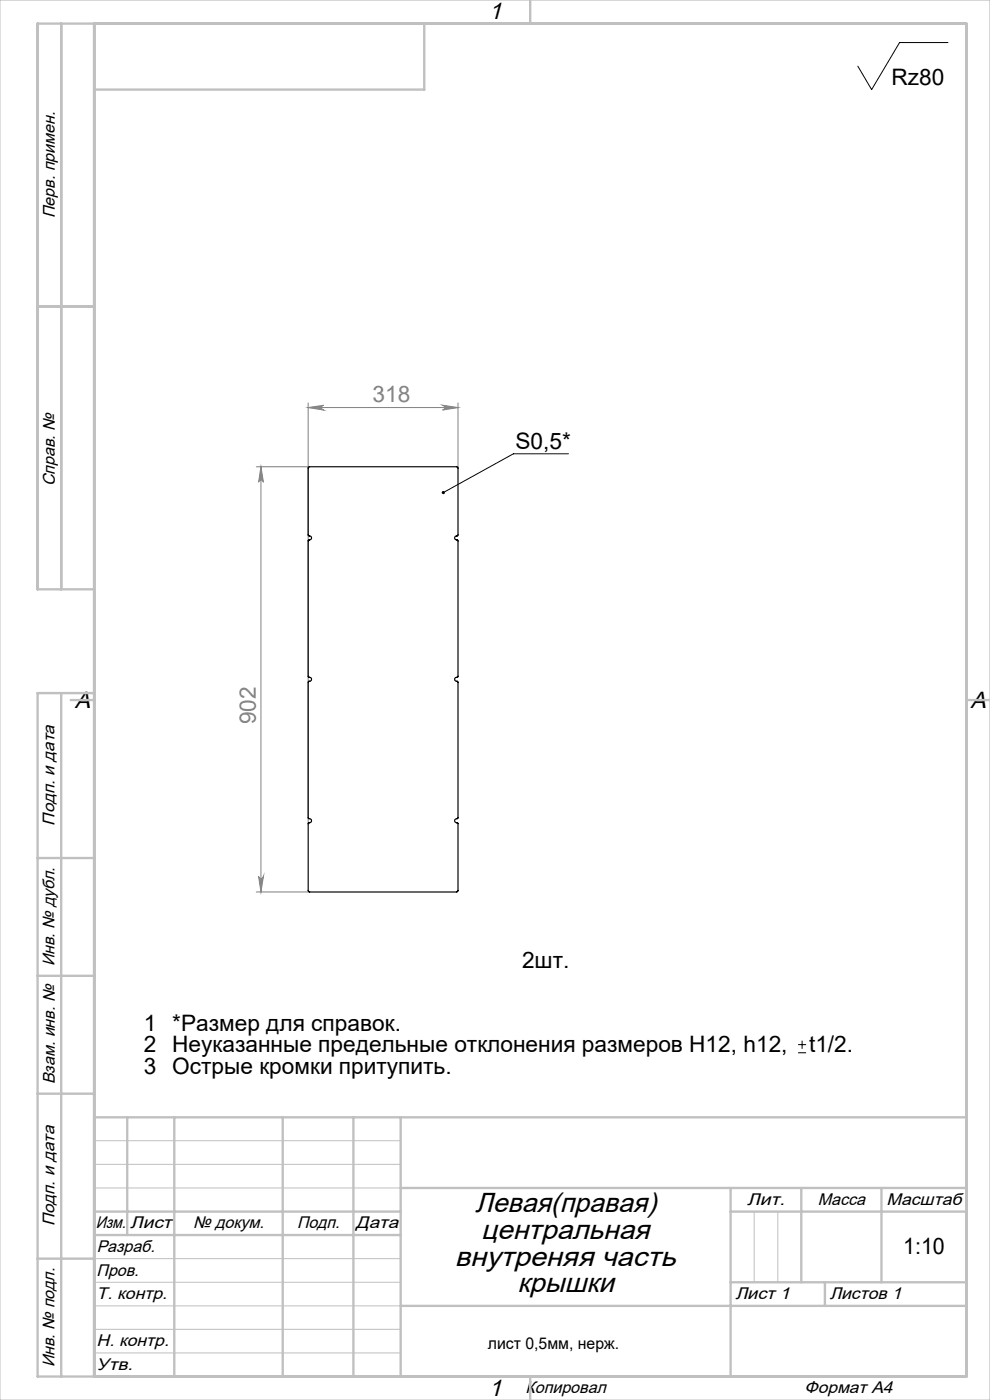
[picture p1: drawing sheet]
<svg xmlns="http://www.w3.org/2000/svg" width="210mm" height="297mm" viewBox="0 0 210 297" stroke-linecap="round" stroke-linejoin="round" font-family="sans-serif">
<path d="M201.1 9h-10.3l-5.9 10-2.9-5M120.6 96.3h-11.7l-14.8 8.2M169.3 223.3h1.7M169.3 221.6h1.7M170.1 220.8v1.7" fill="none" stroke="#000" stroke-width=".21"/>
<path d="M54.4 99h11.3M55.4 99l.5 3.3a.51 .51 0 0 0-.5-.5 .51 .51 0 0 0-.5 .5zM55.4 99v90.2M65.4 85.5v89.2M65.4 86.5h31.8M65.4 86.5l3.3-.5a.51 .51 0 0 0-.5 .5 .51 .51 0 0 0 .5 .5zM93.9 86l3.3 .5-3.3 .5a.51 .51 0 0 0 .4-.5 .51 .51 0 0 0-.4-.5zM97.2 85.5v13.8M54.4 189.2h11.3M54.9 185.9a.51 .51 0 0 0 .5 .5 .51 .51 0 0 0 .5-.5l-.5 3.3z" fill="none" stroke="#808080" stroke-width=".21"/>
<path d="M0 0h210v297h-210zM20 242h65M20 247h65M20 252h65M160 257v15M165 257v15M20 267h65M20 272h65M20 277h65M20 282h65M20 287h65" fill="none" stroke="#c0c0c0" stroke-width=".21"/>
<g fill="none" stroke="#c0c0c0" stroke-width=".5">
<path d="M13 5v120M20 5v287M90 5v14h-70M112.5 0v5M8 65h12M20 125h-12v-120h197v287h-197v-145h12M13 147v145M15 148.5h5M205 148.5h5M8 182h12M8 207h12M8 232h12"/>
<path d="M20 237h185M27 237v25M37 237v55M60 237v55M75 237v55M85 237v55M20 257h65M85 252h120M155 252v40M155 257h50M170 252v20M187 252v20"/>
<path d="M8 267h12M20 262h65M85 277h120M155 272h50M175 272v5M112.5 292v5"/>
</g>
<path d="M93.8 104.2a.34 .34 0 0 1 .5 .1 .34 .34 0 0 1-.1 .5 .34 .34 0 0 1-.5-.1l.4-.2-.4 .2z" fill="#000"/>
<g fill="#808080">
<path d="M65.4 86.5l3.3-.5a.51 .51 0 0 0-.5 .5 .51 .51 0 0 0 .5 .5zM93.9 86l3.3 .5-3.3 .5a.51 .51 0 0 0 .4-.5 .51 .51 0 0 0-.4-.5z"/>
<path d="M55.4 99l.5 3.3a.51 .51 0 0 0-.5-.5 .51 .51 0 0 0-.5 .5zM54.9 185.9a.51 .51 0 0 0 .5 .5 .51 .51 0 0 0 .5-.5l-.5 3.3z"/>
</g>
<path d="M65.4 99.1l31.6-.1 .2 .2-.1 14.4a.52 .52 0 0 0-.7 .5 .52 .52 0 0 0 .7 .5v29a.52 .52 0 0 0-.7 .5 .52 .52 0 0 0 .7 .5v29a.5 .5 0 0 0-.7 .5 .5 .5 0 0 0 .7 .5l.1 14.4-.3 .2h-31.4l-.1-.2v-14.4a.5 .5 0 0 0 .7-.5 .5 .5 0 0 0-.7-.5v-29a.52 .52 0 0 0 .7-.5 .52 .52 0 0 0-.7-.5v-29a.52 .52 0 0 0 .7-.5 .52 .52 0 0 0-.7-.5z" fill="none" stroke="#000" stroke-width=".25"/>
<g font-size="5.8">
<text x="100.8" y="257.2">Левая(правая)</text>
<text x="102.1" y="262.8">центральная</text>
<text x="96.4" y="268.5">внутреняя часть</text>
<text x="109.8" y="274.1">крышки</text>
</g>
<g font-size="5">
<text x="103.7" y="4.1">1</text>
<text x="15.9" y="150.1">A</text>
<text x="205.9" y="150.1">A</text>
<text x="103.7" y="296.1">1</text>
</g>
<g font-size="4.8">
<text x="189.1" y="17.9">Rz80</text>
<text x="109.4" y="95.2">S0,5*</text>
<text x="110.7" y="205.4">2шт.</text>
<text x="30.5" y="218.7">1 *Размер для справок.</text>
<text x="30.5" y="223.2">2 Неуказанные предельные отклонения размеров Н12, h12,</text>
<text x="30.5" y="227.7">3 Острые кромки притупить.</text>
<text x="171.6" y="223.2">t1/2.</text>
<text x="191.6" y="266.1">1:10</text>
</g>
<g font-size="4.8" fill="#808080">
<text x="79" y="85.4">318</text>
<text x="54.3" y="153.7" transform="rotate(-90 54.3 153.7)">902</text>
</g>
<g font-size="3.6">
<text x="11.6" y="46.3" transform="rotate(-90 11.6 46.3)">Перв. примен.</text>
<text x="11.6" y="103.2" transform="rotate(-90 11.6 103.2)">Справ. №</text>
<text x="11.6" y="175.1" transform="rotate(-90 11.6 175.1)">Подп. и дата</text>
<text x="11.6" y="205" transform="rotate(-90 11.6 205)">Инв. № дубл.</text>
<text x="11.6" y="230" transform="rotate(-90 11.6 230)">Взам. инв. №</text>
<text x="158.5" y="255.6">Лит.</text>
<text x="173.5" y="255.6">Масса</text>
<text x="188.1" y="255.6">Масштаб</text>
<text x="11.6" y="260.1" transform="rotate(-90 11.6 260.1)">Подп. и дата</text>
<text x="20.3" y="260.6">Изм.</text>
<text x="27.6" y="260.6">Лист</text>
<text x="41" y="260.6">№ докум.</text>
<text x="63" y="260.6">Подп.</text>
<text x="75.5" y="260.6">Дата</text>
<text x="20.5" y="265.6">Разраб.</text>
<text x="20.5" y="275.6">Т. контр.</text>
<text x="20.5" y="270.6">Пров.</text>
<text x="156" y="275.6">Лист 1</text>
<text x="176" y="275.6">Листов 1</text>
<text x="20.5" y="285.6">Н. контр.</text>
<text x="11.6" y="290" transform="rotate(-90 11.6 290)">Инв. № подл.</text>
<text x="20.5" y="290.6">Утв.</text>
<text x="111.5" y="295.6">Копировал</text>
<text x="170.7" y="295.6">Формат А4</text>
</g>
<text font-size="3.4" x="103.5" y="286.1">лист 0,5мм, нерж.</text>
</svg>
